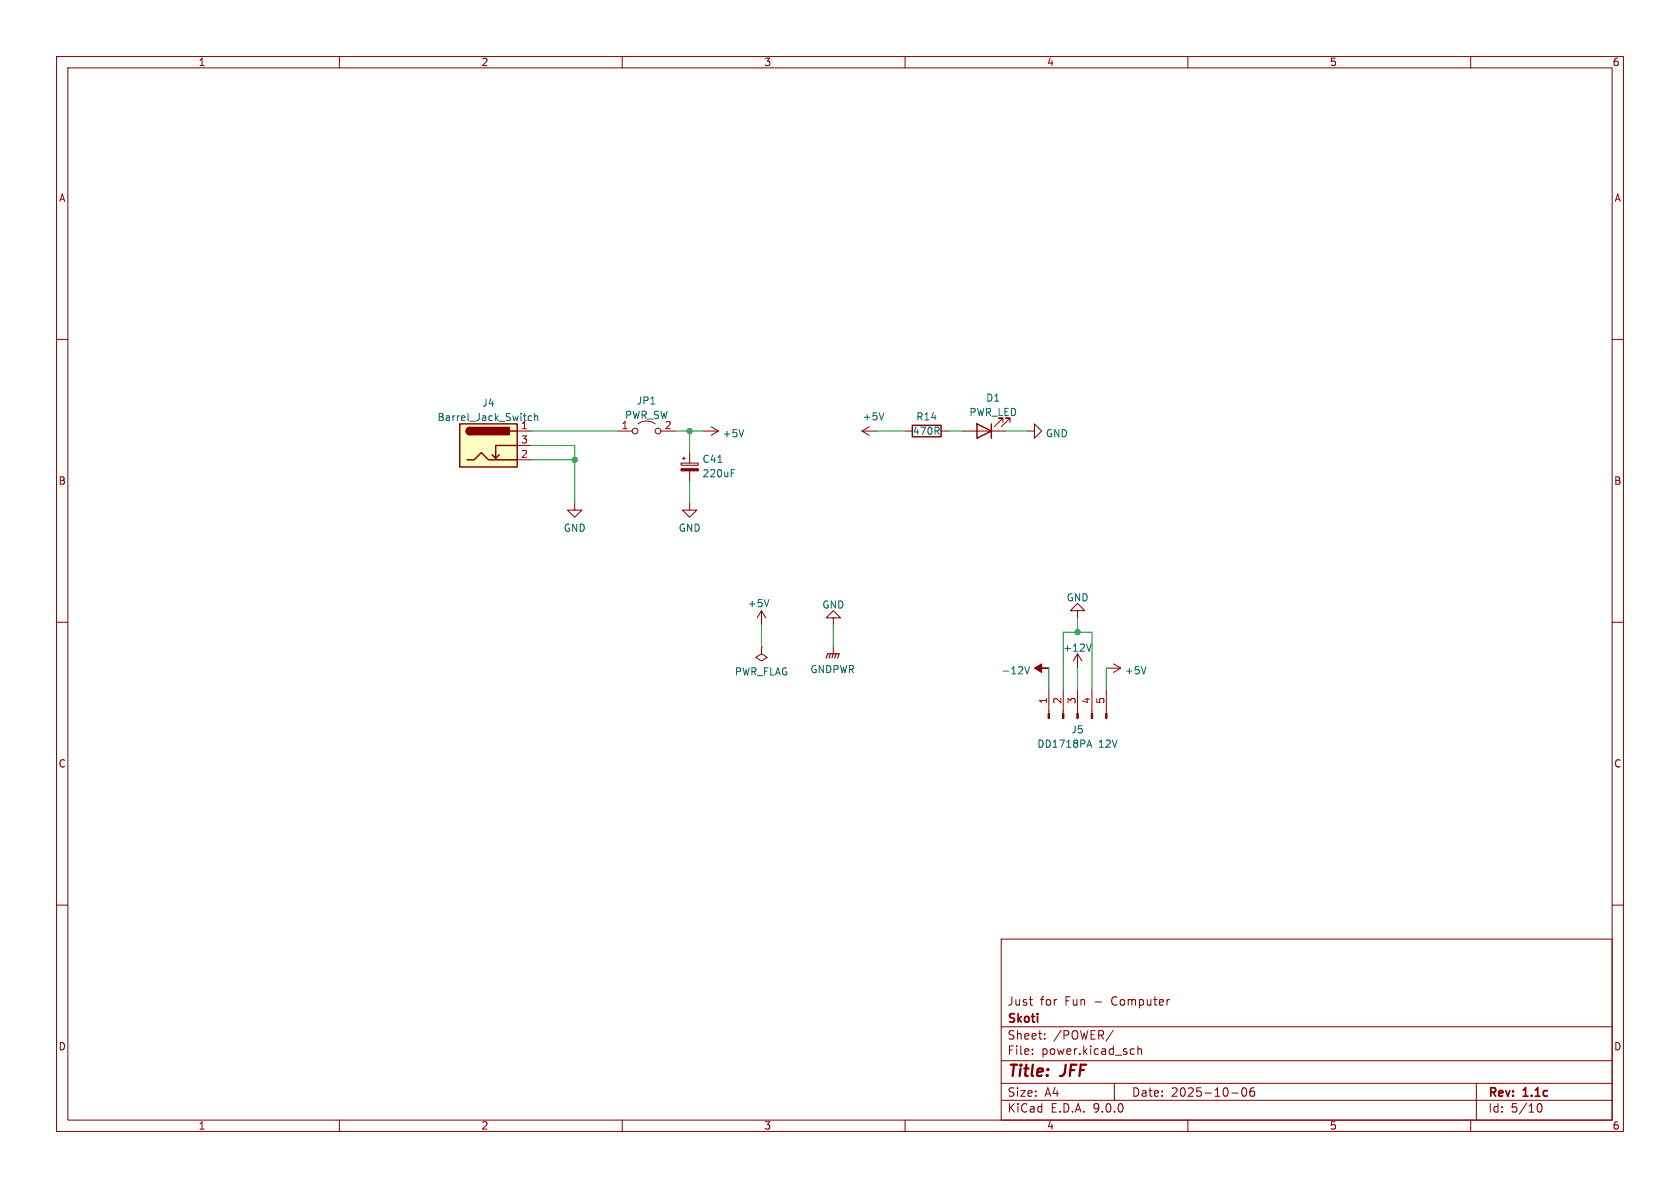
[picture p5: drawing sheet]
<svg xmlns="http://www.w3.org/2000/svg" width="297mm" height="210mm" viewBox="0 0 297 210" stroke-linecap="round" stroke-linejoin="round" font-family="sans-serif">
<g fill="none" stroke="#840000" stroke-width=".18">
<path d="M10 10h277v190h-277zM12 12h273v186h-273zM60 10v2M110 10v2M160 10v2M210 10v2M260 10v2M10 60h2M109.2 76.2h2.6M112.8 74.9a2.54 2.54 0 0 1 3 0M116.8 76.2h2.6M124.5 76.2h2.5"/>
<path d="M125.7 75.4l1.3 .8M127 76.2l-1.3 .8M285 60h2M120.4 81.9h3v.3h-3zM120.6 81h.6M120.9 80.8v.5M121.9 88.9v1.3h1.3l-1.3 1.2-1.3-1.2h1.3M121.9 80v1.9M121.9 83.2v1.9M10 110h2M134.6 114.3v1.3l1 .6-1 .6-1-.6 1-.6M134.6 114.3h.1"/>
<path d="M134.6 108l-.7 1.2M134.6 108l.8 1.2M134.6 108v2.5M147.3 109.2h1.3l-1.3-1.2-1.3 1.2h1.3v1.3M147.3 114.3v1.3M190.5 108h1.3l-1.3-1.3-1.3 1.3h1.3v1.2M195.6 118.1h2.5M196.8 117.3l1.3 .8M198.1 118.1l-1.3 .8M285 110h2M10 160h2M177 166h108v32h-108z"/>
<path d="M182 176.7h.5M182.4 177.7h.1M206.6 176.7h.1M285 160h2M60 198v2M110 198v2M160 198v2M177 194.5h108M177 191.5h108M177 187.5h108M177 181.5h108M182.5 186.3v.1"/>
<path d="M182.5 185.5v.1M184.7 183.6v.1M184.7 182.8v.1M196.8 182.1l-1.3 2M197 191.5v3M200.1 185.4l.4 .1M200.5 186.3l-.4 .1M201.2 185.5l.2-.1 .3 .1 .1 .9M201.2 184.9v1.5M210 198v2M217.7 193.2h1.2M219.7 192.4l.2-.1a.81 .81 0 0 1 .6 .6 .81 .81 0 0 1-.3 .8l-.2 .1a.81 .81 0 0 1-.3-1.4z"/>
<path d="M221.7 192.3a.59 .59 0 0 0-.7 .6v.6l.1 .2 .4 .1 .2-.1 .1-.5-.1-.3h-.5l-.2 .3M260 198v2M261 191.5v6.5M271.7 195.7l.2-.5 .2-.1a.81 .81 0 0 1 .6 .6 .81 .81 0 0 1-.3 .8h-.4l-.3-.5"/>
<circle cx="112.3" cy="76.2" r=".51"/>
<circle cx="116.3" cy="76.2" r=".51"/>
</g>
<path d="M120.4 82.9h3v.3h-3z" fill="#840000" stroke="#840000" stroke-width=".18"/>
<path d="M131.5 75.9l-.4 1.3M126.9 81.7h.7M129.3 83.6h.4M129.3 83h.6M135.9 106l-.4 1.3M202.6 117.9l-.4 1.2" fill="none" stroke="#006464" stroke-width=".18"/>
<path d="M146 116.3l.3-.7h2l-.2 .7M146.8 115.6l-.2 .7M147.3 115.6l-.2 .7M147.8 115.6l-.2 .7" fill="none" stroke="#840000" stroke-width=".2"/>
<path d="M81.3 74.9h10.1v7.7h-10.1z" fill="#ffffc2"/>
<path d="M81.3 74.9h10.1v7.7h-10.1zM83.1 75.6a.64 .64 0 0 0-.7 .6 .64 .64 0 0 0 .7 .6M90.2 76.2h1.2M91.4 78.7h-3.8v2.3l-.6-.6M161.3 75.2h5.1v2h-5.1zM172.7 74.9l2.6 1.3-2.6 1.3zM175.3 74.9v2.6M82.5 81.3h1.3l1.3-1.3 1.3 1.3h5M88.3 80.4l-.7 .6" fill="none" stroke="#840000" stroke-width=".25"/>
<g fill="#840000" stroke="#840000" stroke-width=".25">
<path d="M82.6 75.8l.5-.2v1.2a.63 .63 0 0 1-.6-.4 .63 .63 0 0 1 .1-.6z"/>
<path d="M83.1 75.6h6.9v1.2h-6.9z"/>
</g>
<g fill="none" stroke="#840000" stroke-width=".18">
<path d="M91.4 76.2h2.6M91.4 78.7h2.6M152.4 76.2h2.5M152.4 76.2l1.3 .8M153.7 75.4l-1.3 .8M160 76.2h1.3M166.4 76.2h1.2M170.2 76.2h7.6M177.3 74.7v-.8h-.8h.8l-1.5 1.5M178.6 74.7v-.8h-.8h.8l-1.6 1.5M181.6 76.2h1.3v-1.3l1.2 1.3-1.2 1.3v-1.3M91.4 81.3h2.6"/>
<path d="M101.6 88.9v1.3h1.3l-1.3 1.2-1.3-1.2h1.3M190.5 115.6v2.5M190.5 115.6l-.8 1.2M190.5 115.6l.8 1.2M185.4 121.9v4.2M188 121.9v4.2M190.5 121.9v4.2M193 121.9v4.2M195.6 121.9v4.2"/>
</g>
<path d="M94 73.6l-.4-.1-.2 .2 .1 .6h.5M94.5 73.6l.2-.1 .3 .1 .1 .7M94.5 73.1v1.2M156.3 73l-.5 1.2M181.2 117.9l.4 1.2 .4-1.2M192.9 113.8l-.4 1.3M192.3 131.7h.6M192.6 130.8l.4 1.3" fill="none" stroke="#006464" stroke-width=".18"/>
<g fill="#840000" stroke="#840000" stroke-width=".18">
<path d="M185.3 126.1h.2v.9h-.2z"/>
<path d="M187.8 126.1h.3v.9h-.3z"/>
<path d="M190.4 126.1h.2v.9h-.2z"/>
<path d="M192.9 126.1h.3v.9h-.3z"/>
<path d="M195.5 126.1h.2v.9h-.2z"/>
<path d="M182.9 118.1l1.2-.8v.8h1.3h-1.3v.8z"/>
</g>
<g fill="none" stroke="#009600" stroke-width=".18">
<path d="M94 78.7h7.6v10.2M94 76.2h15.2M119.4 76.2h5.1M121.9 76.2v3.8M154.9 76.2h5.1M167.6 76.2h2.6M177.8 76.2h3.8M94 81.3h7.6M121.9 85.1v3.8M134.6 110.5v3.8M147.3 110.5v3.8M185.4 118.1v3.8"/>
<path d="M190.5 109.2v2.6M190.5 118.1v3.8M195.6 118.1v3.8M188 121.9v-10.1h5v10.1"/>
</g>
<g fill="#009600" stroke="#009600" stroke-width=".18">
<circle cx="190.5" cy="111.8" r=".46"/>
<circle cx="101.6" cy="81.3" r=".46"/>
<circle cx="121.9" cy="76.2" r=".46"/>
</g>
<g font-size="2.8" fill="#840000">
<text x="178" y="190.9">Title:</text>
<text x="187.7" y="190.9">JFF</text>
</g>
<g font-size="2.1" fill="#840000">
<text x="178" y="178">Just</text>
<text x="183.9" y="178">for</text>
<text x="188.3" y="178">Fun</text>
<text x="193.6" y="178">-</text>
<text x="196.8" y="178">Computer</text>
<text x="178" y="184">Sheet:</text>
<text x="178" y="181.2">Skoti</text>
<text x="186.2" y="184">/POWER/</text>
<text x="178" y="186.7">File:</text>
<text x="184.1" y="186.7">power.kicad_sch</text>
<text x="178" y="196.9">KiCad</text>
<text x="178" y="194.1">Size:</text>
<text x="184.7" y="194.1">A4</text>
<text x="185.7" y="196.9">E.D.A.</text>
<text x="193.3" y="196.9">9.0.0</text>
<text x="200" y="194.1">Date:</text>
<text x="207" y="194.1">2025-10-06</text>
<text x="263" y="194.3">Rev:</text>
<text x="263" y="196.9">Id:</text>
<text x="267.1" y="196.9">5/10</text>
<text x="269.4" y="194.3">1.1c</text>
</g>
<g font-size="1.8" fill="#840000">
<text x="35" y="11.9">1</text>
<text x="85" y="11.9">2</text>
<text x="135" y="11.9">3</text>
<text x="185" y="11.9">4</text>
<text x="235" y="11.9">5</text>
<text x="285" y="11.9">6</text>
<text x="10.3" y="35.9">A</text>
<text x="285.3" y="35.9">A</text>
<text x="10.3" y="85.9">B</text>
<text x="285.3" y="85.9">B</text>
<text x="10.3" y="135.9">C</text>
<text x="285.3" y="135.9">C</text>
<text x="10.3" y="185.9">D</text>
<text x="285.3" y="185.9">D</text>
<text x="35" y="199.9">1</text>
<text x="85" y="199.9">2</text>
<text x="135" y="199.9">3</text>
<text x="185" y="199.9">4</text>
<text x="235" y="199.9">5</text>
<text x="285" y="199.9">6</text>
</g>
<g font-size="1.8" fill="#006464">
<text x="112.5" y="71.7">JP1</text>
<text x="174.2" y="71.2">D1</text>
<text x="77.2" y="74.6">Barrel_Jack_Switch</text>
<text x="85.2" y="72.1">J4</text>
<text x="92" y="75.9">1</text>
<text x="110.4" y="74.2">PWR_SW</text>
<text x="127.6" y="77.5">+5V</text>
<text x="152.4" y="74.5">+5V</text>
<text x="161.3" y="77.1">470R</text>
<text x="161.9" y="74.5">R14</text>
<text x="171.3" y="73.7">PWR_LED</text>
<text x="184.8" y="77.5">GND</text>
<text x="124.1" y="82">C41</text>
<text x="124.1" y="84.6">220uF</text>
<text x="99.6" y="94.2">GND</text>
<text x="119.9" y="94.2">GND</text>
<text x="132.1" y="107.5">+5V</text>
<text x="145.3" y="107.8">GND</text>
<text x="188.5" y="106.5">GND</text>
<text x="129.8" y="119.6">PWR_FLAG</text>
<text x="143.2" y="119.2">GNDPWR</text>
<text x="177" y="119.4">-12V</text>
<text x="187.9" y="115.4">+12V</text>
<text x="198.8" y="119.4">+5V</text>
<text x="189.3" y="129.8">J5</text>
<text x="183.3" y="132.4">DD1718PA</text>
<text x="194.2" y="132.4">12V</text>
</g>
<g font-size="1.8" fill="#a90000">
<text x="109.8" y="75.9">1</text>
<text x="117.4" y="75.9">2</text>
<text x="92" y="78.5">3</text>
<text x="92" y="81">2</text>
<text x="185.2" y="124.5" transform="rotate(-90 185.2 124.5)">1</text>
<text x="187.7" y="124.5" transform="rotate(-90 187.7 124.5)">2</text>
<text x="190.2" y="124.5" transform="rotate(-90 190.2 124.5)">3</text>
<text x="192.8" y="124.5" transform="rotate(-90 192.8 124.5)">4</text>
<text x="195.3" y="124.5" transform="rotate(-90 195.3 124.5)">5</text>
</g>
</svg>
